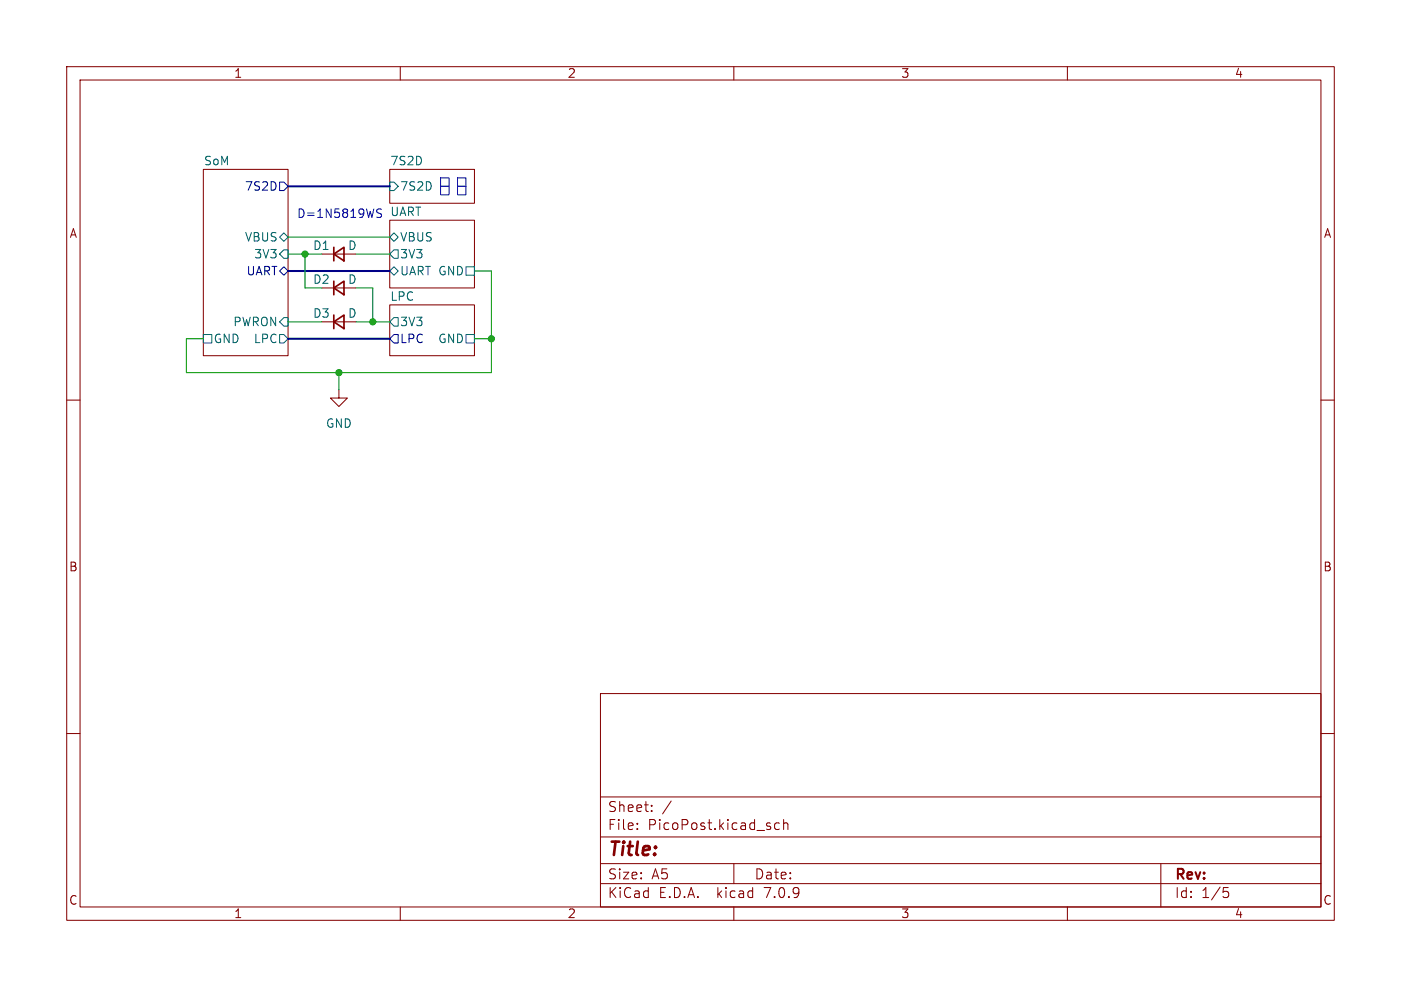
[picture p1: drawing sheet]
(kicad_sch
 (version 20231120)
 (generator "eeschema")
 (generator_version "8.0")
 (paper "A5")
 (lib_symbols
  (symbol "Device:D_Small"
   (pin_numbers hide)
   (pin_names
    (offset 0.254) hide) (exclude_from_sim no) (in_bom yes) (on_board yes)
   (property "Reference" "D" (at -1.27 2.032 0) (effects (font (size 1.27 1.27)) (justify left)))
   (property "Value" "D_Small" (at -3.81 -2.032 0) (effects (font (size 1.27 1.27)) (justify left)))
   (property "Footprint" "" (at 0 0 90) (effects (font (size 1.27 1.27)) (hide yes)))
   (property "Datasheet" "~" (at 0 0 90) (effects (font (size 1.27 1.27)) (hide yes)))
   (property "Description" "Diode, small symbol" (at 0 0 0) (effects (font (size 1.27 1.27)) (hide yes)))
   (property "Sim.Device" "D" (at 0 0 0) (effects (font (size 1.27 1.27)) (hide yes)))
   (property "Sim.Pins" "1=K 2=A" (at 0 0 0) (effects (font (size 1.27 1.27)) (hide yes)))
   (symbol "D_Small_0_1"
    (polyline (pts (xy -0.762 -1.016) (xy -0.762 1.016)) (stroke (width 0.254) (type default)) (fill (type none)))
    (polyline (pts (xy -0.762 0) (xy 0.762 0)) (stroke (width 0) (type default)) (fill (type none)))
    (polyline (pts (xy 0.762 -1.016) (xy -0.762 0) (xy 0.762 1.016) (xy 0.762 -1.016)) (stroke (width 0.254) (type default)) (fill (type none))))
   (symbol "D_Small_1_1"
    (pin passive line (at -2.54 0 0) (length 1.778) (name "K" (effects (font (size 1.27 1.27)))) (number "1" (effects (font (size 1.27 1.27)))))
    (pin passive line (at 2.54 0 180) (length 1.778) (name "A" (effects (font (size 1.27 1.27)))) (number "2" (effects (font (size 1.27 1.27)))))))
  (symbol "power:GND"
   (power)
   (pin_names
    (offset 0)) (exclude_from_sim no) (in_bom yes) (on_board yes)
   (property "Reference" "#PWR" (at 0 -6.35 0) (effects (font (size 1.27 1.27)) (hide yes)))
   (property "Value" "GND" (at 0 -3.81 0) (effects (font (size 1.27 1.27))))
   (property "Footprint" "" (at 0 0 0) (effects (font (size 1.27 1.27)) (hide yes)))
   (property "Datasheet" "" (at 0 0 0) (effects (font (size 1.27 1.27)) (hide yes)))
   (property "Description" "Power symbol creates a global label with name \"GND\" , ground" (at 0 0 0) (effects (font (size 1.27 1.27)) (hide yes)))
   (symbol "GND_0_1"
    (polyline (pts (xy 0 0) (xy 0 -1.27) (xy 1.27 -1.27) (xy 0 -2.54) (xy -1.27 -1.27) (xy 0 -1.27)) (stroke (width 0) (type default)) (fill (type none))))
   (symbol "GND_1_1"
    (pin power_in line (at 0 0 270) (length 0) hide (name "GND" (effects (font (size 1.27 1.27)))) (number "1" (effects (font (size 1.27 1.27))))))))
 (junction
  (at 50.8 55.88)
  (diameter 0)
  (color 0 0 0 0))
 (junction
  (at 55.88 48.26)
  (diameter 0)
  (color 0 0 0 0))
 (junction
  (at 45.72 38.1)
  (diameter 0)
  (color 0 0 0 0))
 (junction
  (at 73.66 50.8)
  (diameter 0)
  (color 0 0 0 0))
 (wire
  (pts (xy 55.88 43.18) (xy 55.88 48.26))
  (stroke (width 0) (type default)))
 (wire
  (pts (xy 43.18 38.1) (xy 45.72 38.1))
  (stroke (width 0) (type default)))
 (wire
  (pts (xy 43.18 48.26) (xy 48.26 48.26))
  (stroke (width 0) (type default)))
 (wire
  (pts (xy 53.34 38.1) (xy 58.42 38.1))
  (stroke (width 0) (type default)))
 (wire
  (pts (xy 30.48 50.8) (xy 27.94 50.8))
  (stroke (width 0) (type default)))
 (wire
  (pts (xy 43.18 35.56) (xy 58.42 35.56))
  (stroke (width 0) (type default)))
 (wire
  (pts (xy 27.94 50.8) (xy 27.94 55.88))
  (stroke (width 0) (type default)))
 (wire
  (pts (xy 55.88 48.26) (xy 58.42 48.26))
  (stroke (width 0) (type default)))
 (wire
  (pts (xy 45.72 43.18) (xy 45.72 38.1))
  (stroke (width 0) (type default)))
 (bus
  (pts (xy 43.18 50.8) (xy 58.42 50.8))
  (stroke (width 0) (type default)))
 (wire
  (pts (xy 71.12 50.8) (xy 73.66 50.8))
  (stroke (width 0) (type default)))
 (wire
  (pts (xy 73.66 50.8) (xy 73.66 55.88))
  (stroke (width 0) (type default)))
 (wire
  (pts (xy 53.34 43.18) (xy 55.88 43.18))
  (stroke (width 0) (type default)))
 (wire
  (pts (xy 27.94 55.88) (xy 50.8 55.88))
  (stroke (width 0) (type default)))
 (wire
  (pts (xy 53.34 48.26) (xy 55.88 48.26))
  (stroke (width 0) (type default)))
 (bus
  (pts (xy 43.18 27.94) (xy 58.42 27.94))
  (stroke (width 0) (type default)))
 (wire
  (pts (xy 45.72 38.1) (xy 48.26 38.1))
  (stroke (width 0) (type default)))
 (bus
  (pts (xy 43.18 40.64) (xy 58.42 40.64))
  (stroke (width 0) (type default)))
 (wire
  (pts (xy 71.12 40.64) (xy 73.66 40.64))
  (stroke (width 0) (type default)))
 (wire
  (pts (xy 73.66 40.64) (xy 73.66 50.8))
  (stroke (width 0) (type default)))
 (wire
  (pts (xy 48.26 43.18) (xy 45.72 43.18))
  (stroke (width 0) (type default)))
 (wire
  (pts (xy 50.8 55.88) (xy 73.66 55.88))
  (stroke (width 0) (type default)))
 (wire
  (pts (xy 50.8 58.42) (xy 50.8 55.88))
  (stroke (width 0) (type default)))
 (rectangle
  (start 68.58 27.94)
  (end 69.85 29.21)
  (stroke (width 0) (type default))
  (fill (type none)))
 (rectangle
  (start 66.04 26.67)
  (end 67.31 27.94)
  (stroke (width 0) (type default))
  (fill (type none)))
 (rectangle
  (start 66.04 27.94)
  (end 67.31 29.21)
  (stroke (width 0) (type default))
  (fill (type none)))
 (rectangle
  (start 68.58 26.67)
  (end 69.85 27.94)
  (stroke (width 0) (type default))
  (fill (type none)))
 (text "D=1N5819WS"
  (exclude_from_sim no)
  (at 44.45 33.02 0)
  (effects (font (size 1.27 1.27)) (justify left bottom)))
 (symbol
  (lib_id "Device:D_Small")
  (at 50.8 48.26 0)
  (unit 1)
  (exclude_from_sim no)
  (in_bom yes)
  (on_board yes)
  (dnp no)
  (property "Reference" "D3" (at 49.53 46.99 0) (effects (font (size 1.27 1.27)) (justify right)))
  (property "Value" "D" (at 52.07 46.99 0) (effects (font (size 1.27 1.27)) (justify left)))
  (property "Footprint" "Diode_SMD:D_SOD-323" (at 50.8 48.26 90) (effects (font (size 1.27 1.27)) (hide yes)))
  (property "Datasheet" "~" (at 50.8 48.26 90) (effects (font (size 1.27 1.27)) (hide yes)))
  (property "Description" "" (at 50.8 48.26 0) (effects (font (size 1.27 1.27)) (hide yes)))
  (property "Sim.Device" "D" (at 50.8 48.26 0) (effects (font (size 1.27 1.27)) (hide yes)))
  (property "Sim.Pins" "1=K 2=A" (at 50.8 48.26 0) (effects (font (size 1.27 1.27)) (hide yes)))
  (pin "1")
  (pin "2"))
 (symbol
  (lib_id "Device:D_Small")
  (at 50.8 43.18 0)
  (unit 1)
  (exclude_from_sim no)
  (in_bom yes)
  (on_board yes)
  (dnp no)
  (property "Reference" "D2" (at 49.53 41.91 0) (effects (font (size 1.27 1.27)) (justify right)))
  (property "Value" "D" (at 52.07 41.91 0) (effects (font (size 1.27 1.27)) (justify left)))
  (property "Footprint" "Diode_SMD:D_SOD-323" (at 50.8 43.18 90) (effects (font (size 1.27 1.27)) (hide yes)))
  (property "Datasheet" "~" (at 50.8 43.18 90) (effects (font (size 1.27 1.27)) (hide yes)))
  (property "Description" "" (at 50.8 43.18 0) (effects (font (size 1.27 1.27)) (hide yes)))
  (property "Sim.Device" "D" (at 50.8 43.18 0) (effects (font (size 1.27 1.27)) (hide yes)))
  (property "Sim.Pins" "1=K 2=A" (at 50.8 43.18 0) (effects (font (size 1.27 1.27)) (hide yes)))
  (pin "1")
  (pin "2"))
 (symbol
  (lib_id "power:GND")
  (at 50.8 58.42 0)
  (unit 1)
  (exclude_from_sim no)
  (in_bom yes)
  (on_board yes)
  (dnp no)
  (fields_autoplaced yes)
  (property "Reference" "#PWR01" (at 50.8 64.77 0) (effects (font (size 1.27 1.27)) (hide yes)))
  (property "Value" "GND" (at 50.8 63.5 0) (effects (font (size 1.27 1.27))))
  (property "Footprint" "" (at 50.8 58.42 0) (effects (font (size 1.27 1.27)) (hide yes)))
  (property "Datasheet" "" (at 50.8 58.42 0) (effects (font (size 1.27 1.27)) (hide yes)))
  (property "Description" "" (at 50.8 58.42 0) (effects (font (size 1.27 1.27)) (hide yes)))
  (pin "1"))
 (symbol
  (lib_id "Device:D_Small")
  (at 50.8 38.1 0)
  (unit 1)
  (exclude_from_sim no)
  (in_bom yes)
  (on_board yes)
  (dnp no)
  (property "Reference" "D1" (at 49.53 36.83 0) (effects (font (size 1.27 1.27)) (justify right)))
  (property "Value" "D" (at 52.07 36.83 0) (effects (font (size 1.27 1.27)) (justify left)))
  (property "Footprint" "Diode_SMD:D_SOD-323" (at 50.8 38.1 90) (effects (font (size 1.27 1.27)) (hide yes)))
  (property "Datasheet" "~" (at 50.8 38.1 90) (effects (font (size 1.27 1.27)) (hide yes)))
  (property "Description" "" (at 50.8 38.1 0) (effects (font (size 1.27 1.27)) (hide yes)))
  (property "Sim.Device" "D" (at 50.8 38.1 0) (effects (font (size 1.27 1.27)) (hide yes)))
  (property "Sim.Pins" "1=K 2=A" (at 50.8 38.1 0) (effects (font (size 1.27 1.27)) (hide yes)))
  (pin "1")
  (pin "2"))
 (sheet
  (at 58.42 45.72)
  (size 12.7 7.62)
  (stroke (width 0.1524) (type solid))
  (fill (color 0 0 0 0.0000))
  (property "Sheetname" "LPC" (at 58.42 44.45 0) (effects (font (size 1.27 1.27)) (justify left)))
  (property "Sheetfile" "LPC.kicad_sch" (at 58.42 56.4646 0) (effects (font (size 1.27 1.27)) (justify left top) (hide yes)))
  (pin "GND" passive (at 71.12 50.8 0) (effects (font (size 1.27 1.27)) (justify right)))
  (pin "3V3" output (at 58.42 48.26 180) (effects (font (size 1.27 1.27)) (justify left)))
  (pin "LPC" output (at 58.42 50.8 180) (effects (font (size 1.27 1.27)) (justify left))))
 (sheet
  (at 30.48 25.4)
  (size 12.7 27.94)
  (stroke (width 0.1524) (type solid))
  (fill (color 0 0 0 0.0000))
  (property "Sheetname" "SoM" (at 30.48 24.13 0) (effects (font (size 1.27 1.27)) (justify left)))
  (property "Sheetfile" "SoM.kicad_sch" (at 30.48 38.6846 0) (effects (font (size 1.27 1.27)) (justify left top) (hide yes)))
  (pin "LPC" output (at 43.18 50.8 0) (effects (font (size 1.27 1.27)) (justify right)))
  (pin "GND" passive (at 30.48 50.8 180) (effects (font (size 1.27 1.27)) (justify left)))
  (pin "3V3" input (at 43.18 38.1 0) (effects (font (size 1.27 1.27)) (justify right)))
  (pin "UART" bidirectional (at 43.18 40.64 0) (effects (font (size 1.27 1.27)) (justify right)))
  (pin "7S2D" output (at 43.18 27.94 0) (effects (font (size 1.27 1.27)) (justify right)))
  (pin "PWRON" input (at 43.18 48.26 0) (effects (font (size 1.27 1.27)) (justify right)))
  (pin "VBUS" bidirectional (at 43.18 35.56 0) (effects (font (size 1.27 1.27)) (justify right))))
 (sheet
  (at 58.42 25.4)
  (size 12.7 5.08)
  (stroke (width 0.1524) (type solid))
  (fill (color 0 0 0 0.0000))
  (property "Sheetname" "7S2D" (at 58.42 24.13 0) (effects (font (size 1.27 1.27)) (justify left)))
  (property "Sheetfile" "7S2D.kicad_sch" (at 58.42 36.1446 0) (effects (font (size 1.27 1.27)) (justify left top) (hide yes)))
  (pin "7S2D" input (at 58.42 27.94 180) (effects (font (size 1.27 1.27)) (justify left))))
 (sheet
  (at 58.42 33.02)
  (size 12.7 10.16)
  (stroke (width 0.1524) (type solid))
  (fill (color 0 0 0 0.0000))
  (property "Sheetname" "UART" (at 58.42 31.75 0) (effects (font (size 1.27 1.27)) (justify left)))
  (property "Sheetfile" "UART.kicad_sch" (at 58.42 46.3046 0) (effects (font (size 1.27 1.27)) (justify left top) (hide yes)))
  (pin "UART" bidirectional (at 58.42 40.64 180) (effects (font (size 1.27 1.27)) (justify left)))
  (pin "GND" passive (at 71.12 40.64 0) (effects (font (size 1.27 1.27)) (justify right)))
  (pin "3V3" output (at 58.42 38.1 180) (effects (font (size 1.27 1.27)) (justify left)))
  (pin "VBUS" bidirectional (at 58.42 35.56 180) (effects (font (size 1.27 1.27)) (justify left))))
 (sheet_instances
  (path ""
   (page "1"))))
